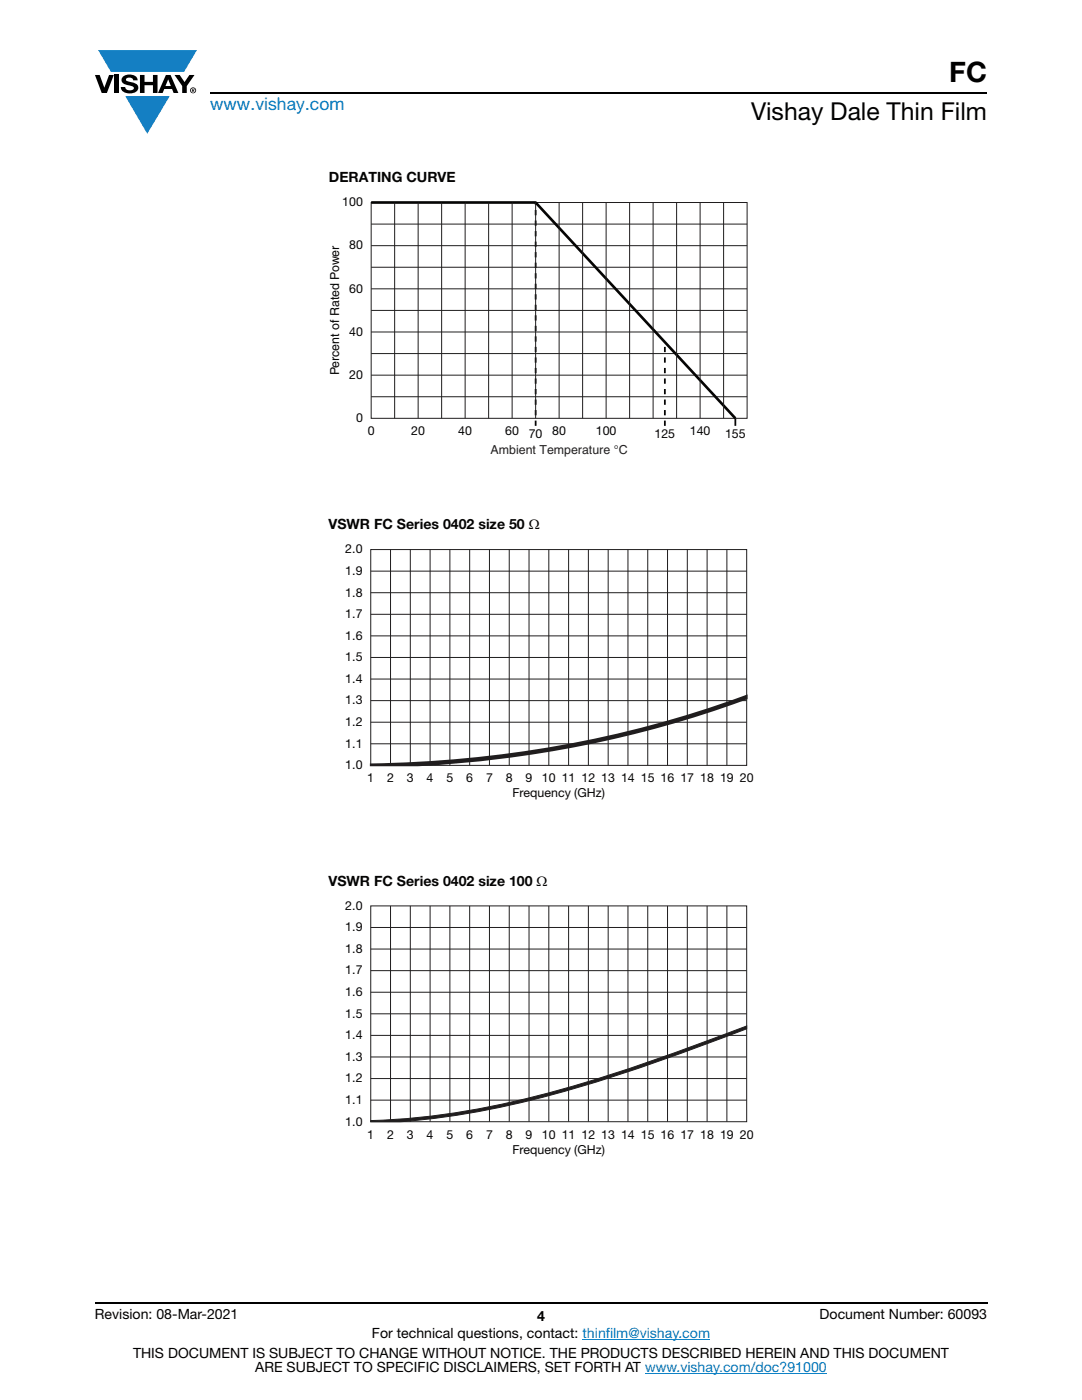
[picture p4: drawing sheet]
<svg xmlns="http://www.w3.org/2000/svg" width="216mm" height="279mm" viewBox="0 0 216 279" stroke-linecap="round" stroke-linejoin="round" font-family="sans-serif">
<g fill="#147fc3">
<path d="M19.6 10h19.7l-2.6 4.3h-1.1h-13.5z"/>
<path d="M25 19.2h8.9l-4.5 7.5z"/>
</g>
<g fill="#000">
<path d="M18.9 15h1l.9 2.5 1-2.5h.9l-1.4 3.6h-1zM22.9 15h.9v3.6h-.9zM24.6 15.3a2.1 2.1 0 0 1 2.8 .3l.1 .4h-.9a.79 .79 0 0 0-.7-.5 .79 .79 0 0 0-.8 .4l.3 .3 1 .2a1.08 1.08 0 0 1 1.2 1 1.08 1.08 0 0 1-1.1 1.2 1.73 1.73 0 0 1-2.4-1.2h.9a.96 .96 0 0 0 .8 .6 .96 .96 0 0 0 .9-.4 1.31 1.31 0 0 0-1.2-.6 1.03 1.03 0 0 1-1.1-.6 1.03 1.03 0 0 1 .2-1.1zM27.9 15h.9v1.3h1.7v-1.3h.9v3.6h-.9v-1.6h-1.7v1.6h-.9zM34.8 15h1.1l.9 1.4 1-1.4h1l-1.5 2.2v1.4h-.9v-1.4z"/>
<path d="M33.6 15.9l.5 1.3h-1.1zM33.1 15l-1.6 3.6h1l.3-.8h1.5l.3 .8h1l-1.6-3.6z"/>
<path d="M38.4 17.8h.2v.2h-.2zM38.3 17.7v.7h.1v-.3l.4 .3-.2-.3 .2-.2-.1-.2z"/>
<path d="M38.1 18a.46 .46 0 0 1 .9 0 .46 .46 0 0 1-.9 0zM37.9 18a.6 .6 0 0 0 1.2 0 .6 .6 0 0 0-1.2 0z"/>
</g>
<path d="M42 18.6h155M18.9 260h178.1" fill="none" stroke="#000" stroke-width=".36"/>
<path d="M116.2 267.3h25.5M128.7 274h36.3" fill="none" stroke="#067ec4" stroke-width=".2"/>
<g fill="none" stroke="#201d1e" stroke-width=".2">
<path d="M74.1 40.4h75v43.1h-75zM74.1 44.7h75M74.1 49h75M74.1 53.3h75M74.1 57.6h75M78.7 40.4v43.1M83.4 40.4v43.1M88.1 40.4v43.1M92.8 40.4v43.1M97.5 40.4v43.1M102.2 40.4v43.1M106.9 40.4v43.1"/>
<path d="M111.6 40.4v43.1M116.3 40.4v43.1M120.9 40.4v43.1M125.6 40.4v43.1M130.3 40.4v43.1M135 40.4v43.1M139.7 40.4v43.1M144.4 40.4v43.1M74.1 61.9h75M74.1 66.3h75M74.1 70.6h75M74.1 74.9h75"/>
<path d="M74.1 79.2h75M74 109.7h75v43h-75zM74 114h75M74 118.3h75M74 122.6h75M74 126.9h75M74 131.2h75M74 135.5h75M74 139.8h75M74 144.1h75M74 148.4h75"/>
</g>
<path d="M74.1 40.4h32.8l39.8 43.1" fill="none" stroke="#040503" stroke-width=".53"/>
<path d="M106.9 85v-44.6M132.7 85v-16.7" fill="none" stroke="#040503" stroke-width=".35" stroke-dasharray="1.1 1.1" stroke-linecap="butt"/>
<path d="M146.7 83.5v1.5" fill="none" stroke="#040503" stroke-width=".35"/>
<path d="M74 152.5a225.8 225.8 0 0 0 75-13.7v.6a222.7 222.7 0 0 1-65.6 13.3h-9.4z" fill="#201d1e"/>
<path d="M74 152.5a225.8 225.8 0 0 0 75-13.7v.6a222.7 222.7 0 0 1-65.6 13.3h-9.4z" fill="none" stroke="#201d1e" stroke-width=".35"/>
<g fill="none" stroke="#201d1e" stroke-width=".2">
<path d="M77.9 109.7v43M81.9 109.7v43M85.8 109.7v43M89.8 109.7v43M93.7 109.7v43M97.7 109.7v43M101.6 109.7v43M105.6 109.7v43M109.5 109.7v43M113.5 109.7v43M117.4 109.7v43M121.4 109.7v43"/>
<path d="M125.3 109.7v43M129.2 109.7v43M133.2 109.7v43M137.1 109.7v43M141.1 109.7v43M145 109.7v43M74 180.8h75v43.1h-75zM74 185.1h75M74 189.4h75M74 193.7h75M74 198h75M77.9 180.8v43.1"/>
<path d="M81.9 180.8v43.1M85.8 180.8v43.1M89.8 180.8v43.1M93.7 180.8v43.1M97.7 180.8v43.1M101.6 180.8v43.1M105.6 180.8v43.1M109.5 180.8v43.1M113.5 180.8v43.1M117.4 180.8v43.1M121.4 180.8v43.1M125.3 180.8v43.1"/>
<path d="M129.2 180.8v43.1M133.2 180.8v43.1M137.1 180.8v43.1M141.1 180.8v43.1M145 180.8v43.1M74 202.3h75M74 206.6h75M74 210.9h75M74 215.2h75M74 219.6h75"/>
</g>
<path d="M74 223.6a162.7 162.7 0 0 0 44-7.9 498.6 498.6 0 0 0 31-10.9v.5a384.5 384.5 0 0 1-42.8 14.2 158.2 158.2 0 0 1-26.2 4.4h-6z" fill-rule="evenodd" fill="#201d1e"/>
<path d="M74 223.6a162.7 162.7 0 0 0 44-7.9 498.6 498.6 0 0 0 31-10.9v.5a384.5 384.5 0 0 1-42.8 14.2 158.2 158.2 0 0 1-26.2 4.4h-6z" fill="none" stroke="#201d1e" stroke-width=".2"/>
<text font-size="5.6" x="189.4" y="16.4">FC</text>
<text font-size="4.9" x="149.9" y="24">Vishay Dale Thin Film</text>
<text font-size="3.5" fill="#067ec4" x="42" y="21.9">www.vishay.com</text>
<g font-size="2.8" fill="#040503">
<text x="65.6" y="36.4">DERATING CURVE</text>
<text x="65.6" y="105.7">VSWR FC Series 0402 size 50 Ω</text>
<text x="65.6" y="176.8">VSWR FC Series 0402 size 100 Ω</text>
</g>
<g font-size="2.8">
<text x="18.9" y="263.3">Revision: 08-Mar-2021</text>
<text x="107.2" y="263.6">4</text>
<text x="163.6" y="263.3">Document Number: 60093</text>
<text x="74.2" y="267.1">For technical questions, contact: thinfilm@vishay.com</text>
<text x="26.5" y="271">THIS DOCUMENT IS SUBJECT TO CHANGE WITHOUT NOTICE. THE PRODUCTS DESCRIBED HEREIN AND THIS DOCUMENT</text>
<text x="50.9" y="273.8">ARE SUBJECT TO SPECIFIC DISCLAIMERS, SET FORTH AT www.vishay.com/doc?91000</text>
</g>
<g font-size="2.5" fill="#040503">
<text x="68.3" y="41.2">100</text>
<text x="69.7" y="49.8">80</text>
<text x="69.7" y="58.4">60</text>
<text x="69.7" y="67">40</text>
<text x="67.7" y="74.9" transform="rotate(-90 67.7 74.9)">Percent of Rated Power</text>
<text x="69.7" y="75.6">20</text>
<text x="71.1" y="84.2">0</text>
<text x="73.4" y="86.8">0</text>
<text x="82.1" y="86.8">20</text>
<text x="91.4" y="86.8">40</text>
<text x="100.8" y="86.8">60</text>
<text x="105.5" y="87.3">70</text>
<text x="110.2" y="86.8">80</text>
<text x="118.9" y="86.8">100</text>
<text x="130.6" y="87.3">125</text>
<text x="137.6" y="86.8">140</text>
<text x="144.7" y="87.3">155</text>
<text x="68.9" y="110.4">2.0</text>
<text x="68.9" y="114.7">1.9</text>
<text x="68.9" y="119.1">1.8</text>
<text x="68.9" y="123.4">1.7</text>
<text x="68.9" y="127.7">1.6</text>
<text x="68.9" y="132">1.5</text>
<text x="68.9" y="136.3">1.4</text>
<text x="68.9" y="140.6">1.3</text>
<text x="68.9" y="144.9">1.2</text>
<text x="68.9" y="149.2">1.1</text>
<text x="68.9" y="153.5">1.0</text>
<text x="73.3" y="156.1">1</text>
<text x="77.2" y="156.1">2</text>
<text x="81.2" y="156.1">3</text>
<text x="85.1" y="156.1">4</text>
<text x="89.1" y="156.1">5</text>
<text x="93" y="156.1">6</text>
<text x="97" y="156.1">7</text>
<text x="100.9" y="156.1">8</text>
<text x="102.2" y="159.1">Frequency (GHz)</text>
<text x="104.9" y="156.1">9</text>
<text x="108.1" y="156.1">10</text>
<text x="112.1" y="156.1">11</text>
<text x="116" y="156.1">12</text>
<text x="120" y="156.1">13</text>
<text x="123.9" y="156.1">14</text>
<text x="127.9" y="156.1">15</text>
<text x="131.8" y="156.1">16</text>
<text x="135.8" y="156.1">17</text>
<text x="139.7" y="156.1">18</text>
<text x="143.7" y="156.1">19</text>
<text x="147.6" y="156.1">20</text>
<text x="68.9" y="181.6">2.0</text>
<text x="68.9" y="185.9">1.9</text>
<text x="68.9" y="190.2">1.8</text>
<text x="68.9" y="194.5">1.7</text>
<text x="68.9" y="198.8">1.6</text>
<text x="68.9" y="203.1">1.5</text>
<text x="68.9" y="207.4">1.4</text>
<text x="68.9" y="211.7">1.3</text>
<text x="68.9" y="216">1.2</text>
<text x="68.9" y="220.3">1.1</text>
<text x="68.9" y="224.6">1.0</text>
<text x="73.3" y="227.2">1</text>
<text x="77.2" y="227.2">2</text>
<text x="81.2" y="227.2">3</text>
<text x="85.1" y="227.2">4</text>
<text x="89.1" y="227.2">5</text>
<text x="93" y="227.2">6</text>
<text x="97" y="227.2">7</text>
<text x="100.9" y="227.2">8</text>
<text x="104.9" y="227.2">9</text>
<text x="108.1" y="227.2">10</text>
<text x="112.1" y="227.2">11</text>
<text x="116" y="227.2">12</text>
<text x="120" y="227.2">13</text>
<text x="123.9" y="227.2">14</text>
<text x="127.9" y="227.2">15</text>
<text x="131.8" y="227.2">16</text>
<text x="135.8" y="227.2">17</text>
<text x="139.7" y="227.2">18</text>
<text x="143.7" y="227.2">19</text>
<text x="147.6" y="227.2">20</text>
<text x="102.2" y="230.2">Frequency (GHz)</text>
</g>
<text font-size="2.5" fill="#231f20" x="97.9" y="90.6">Ambient Temperature °C</text>
</svg>
